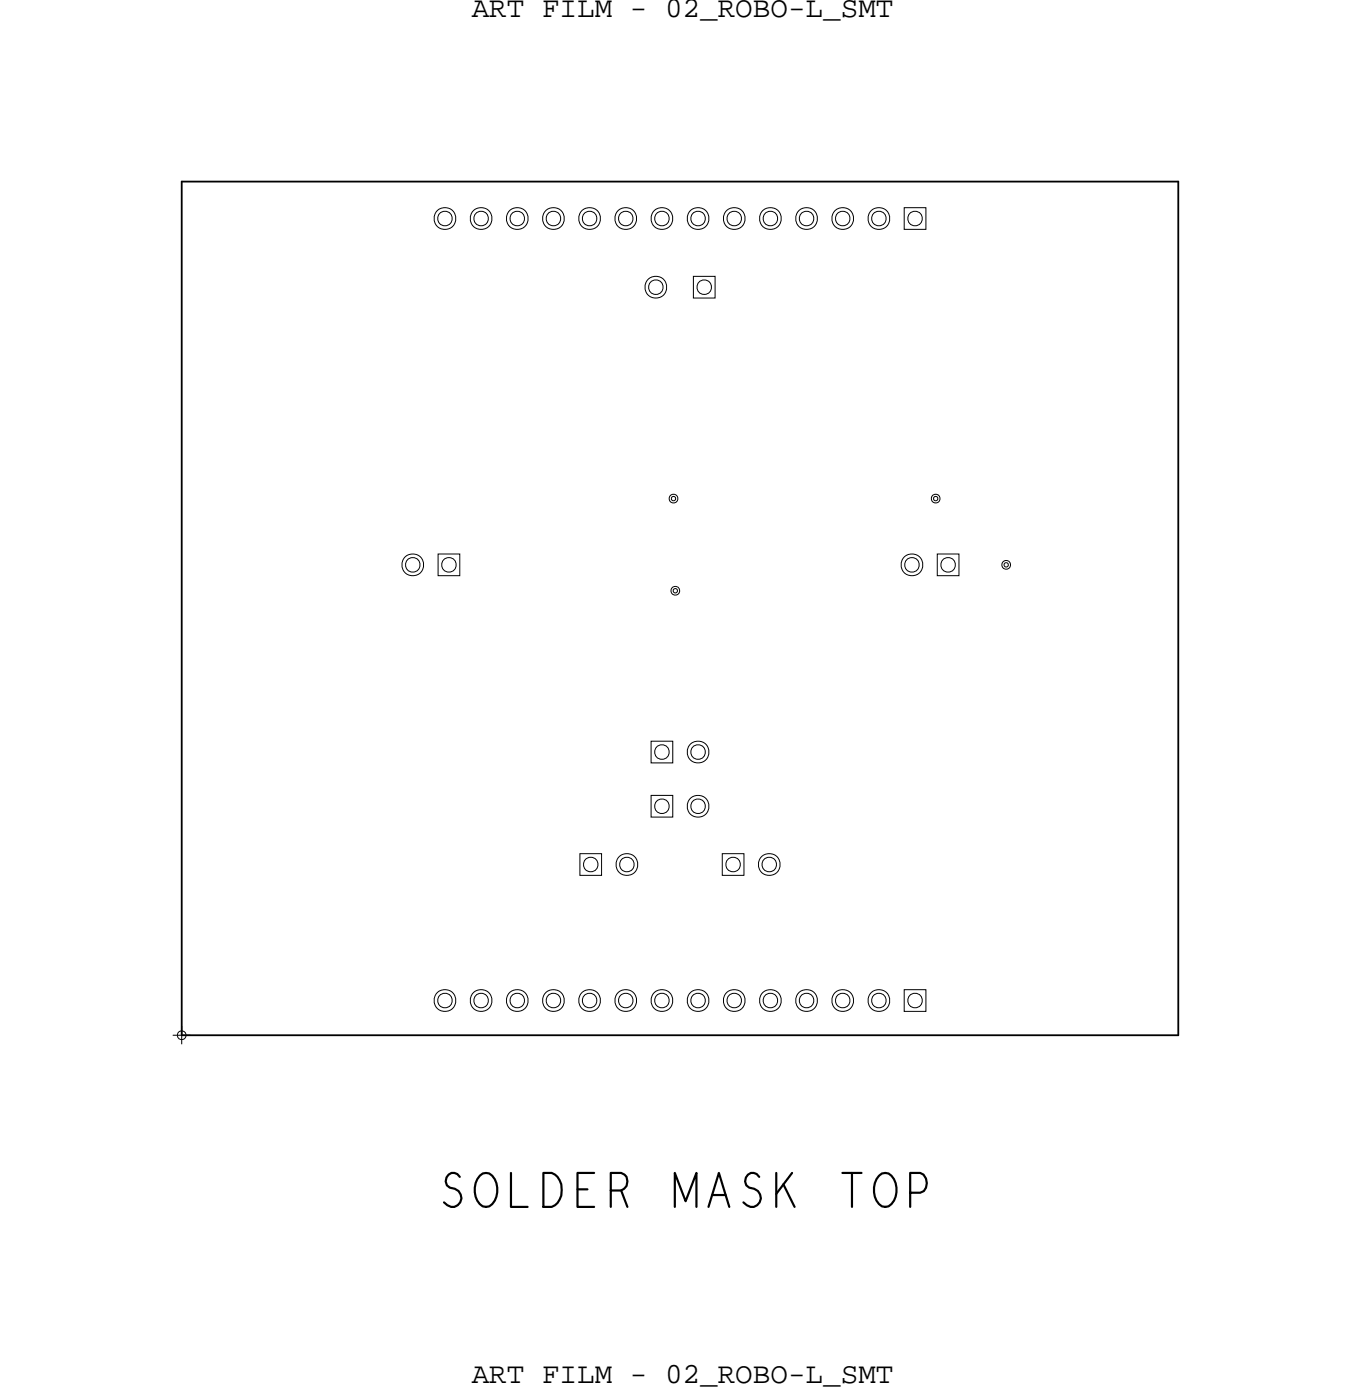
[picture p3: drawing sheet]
<svg xmlns="http://www.w3.org/2000/svg" width="96mm" height="98mm" viewBox="0 0 96 98" stroke-linecap="round" stroke-linejoin="round" font-family="sans-serif">
<!-- layer: Board Outline -->
<path d="M12.8 12.8v60zM12.8 12.8h70zM82.8 12.8v60zM12.8 72.8h70z" fill="none" stroke="#000" stroke-width=".13"/>
<!-- layer: Nets -->
<g fill="none" stroke="#000" stroke-width=".07">
<path d="M48.7 19.4h1.5v1.5h-1.5zM63.5 14.6h1.5v1.5h-1.5zM30.8 38.9h1.5v1.6h-1.5zM47.1 34.8l.2-.1 .2 .1 .1 .2-.1 .3h-.2h-.2l-.1-.3zM47.2 35l.1-.1 .1 .1v.1l-.1 .1-.1-.1zM65.5 34.8l.2-.1 .3 .1v.2v.3h-.3h-.2l-.1-.3zM65.6 35l.1-.1 .2 .1v.1l-.2 .1-.1-.1zM65.8 38.9h1.6v1.6h-1.6zM70.4 39.5l.3-.1 .2 .1 .1 .2-.1 .2-.2 .1-.3-.1v-.2zM70.5 39.6l.2-.1 .1 .1v.2l-.1 .1-.2-.1zM45.7 52.1h1.6v1.5h-1.6zM45.7 55.9h1.6v1.5h-1.6z"/>
<path d="M47.2 41.3l.2-.1 .3 .1v.2v.2l-.3 .1-.2-.1-.1-.2zM47.3 41.4h.1h.2v.2l-.2 .1-.1-.1zM40.7 60h1.6v1.5h-1.6zM50.7 60h1.6v1.5h-1.6zM63.5 69.6h1.5v1.5h-1.5z"/>
<circle cx="31.3" cy="15.4" r=".51"/>
<circle cx="31.3" cy="15.4" r=".77"/>
<circle cx="33.8" cy="15.4" r=".51"/>
<circle cx="33.8" cy="15.4" r=".77"/>
<circle cx="36.3" cy="15.4" r=".51"/>
<circle cx="36.3" cy="15.4" r=".77"/>
<circle cx="38.9" cy="15.4" r=".51"/>
<circle cx="38.9" cy="15.4" r=".77"/>
<circle cx="41.4" cy="15.4" r=".51"/>
<circle cx="41.4" cy="15.4" r=".77"/>
<circle cx="44" cy="15.4" r=".51"/>
<circle cx="44" cy="15.4" r=".77"/>
<circle cx="46.5" cy="15.4" r=".51"/>
<circle cx="46.5" cy="15.4" r=".77"/>
<circle cx="49" cy="15.4" r=".51"/>
<circle cx="49" cy="15.4" r=".77"/>
<circle cx="51.6" cy="15.4" r=".51"/>
<circle cx="51.6" cy="15.4" r=".77"/>
<circle cx="54.1" cy="15.4" r=".51"/>
<circle cx="54.1" cy="15.4" r=".77"/>
<circle cx="56.7" cy="15.4" r=".51"/>
<circle cx="56.7" cy="15.4" r=".77"/>
<circle cx="59.2" cy="15.4" r=".51"/>
<circle cx="59.2" cy="15.4" r=".77"/>
<circle cx="61.7" cy="15.4" r=".51"/>
<circle cx="61.7" cy="15.4" r=".77"/>
<circle cx="64.3" cy="15.4" r=".51"/>
<circle cx="29" cy="39.7" r=".51"/>
<circle cx="29" cy="39.7" r=".77"/>
<circle cx="31.5" cy="39.7" r=".51"/>
<circle cx="46.1" cy="20.2" r=".51"/>
<circle cx="46.1" cy="20.2" r=".77"/>
<circle cx="49.5" cy="20.2" r=".51"/>
<circle cx="64.1" cy="39.7" r=".51"/>
<circle cx="64.1" cy="39.7" r=".77"/>
<circle cx="66.6" cy="39.7" r=".51"/>
<circle cx="46.5" cy="56.7" r=".51"/>
<circle cx="46.5" cy="52.9" r=".51"/>
<circle cx="49" cy="52.9" r=".51"/>
<circle cx="49" cy="56.7" r=".51"/>
<circle cx="49" cy="52.9" r=".77"/>
<circle cx="49" cy="56.7" r=".77"/>
<circle cx="31.3" cy="70.3" r=".51"/>
<circle cx="31.3" cy="70.3" r=".77"/>
<circle cx="33.8" cy="70.3" r=".51"/>
<circle cx="33.8" cy="70.3" r=".77"/>
<circle cx="36.3" cy="70.3" r=".51"/>
<circle cx="36.3" cy="70.3" r=".77"/>
<circle cx="38.9" cy="70.3" r=".51"/>
<circle cx="38.9" cy="70.3" r=".77"/>
<circle cx="41.4" cy="70.3" r=".51"/>
<circle cx="41.4" cy="70.3" r=".77"/>
<circle cx="41.5" cy="60.8" r=".51"/>
<circle cx="44" cy="70.3" r=".51"/>
<circle cx="44" cy="70.3" r=".77"/>
<circle cx="44" cy="60.8" r=".51"/>
<circle cx="44" cy="60.8" r=".77"/>
<circle cx="46.5" cy="70.3" r=".51"/>
<circle cx="46.5" cy="70.3" r=".77"/>
<circle cx="49" cy="70.3" r=".51"/>
<circle cx="49" cy="70.3" r=".77"/>
<circle cx="51.5" cy="60.8" r=".51"/>
<circle cx="51.6" cy="70.3" r=".51"/>
<circle cx="51.6" cy="70.3" r=".77"/>
<circle cx="54" cy="60.8" r=".51"/>
<circle cx="54" cy="60.8" r=".77"/>
<circle cx="54.1" cy="70.3" r=".51"/>
<circle cx="54.1" cy="70.3" r=".77"/>
<circle cx="56.7" cy="70.3" r=".51"/>
<circle cx="56.7" cy="70.3" r=".77"/>
<circle cx="59.2" cy="70.3" r=".51"/>
<circle cx="59.2" cy="70.3" r=".77"/>
<circle cx="61.7" cy="70.3" r=".51"/>
<circle cx="61.7" cy="70.3" r=".77"/>
<circle cx="64.3" cy="70.3" r=".51"/>
</g>
<!-- layer: Text -->
<g fill="none" stroke="#000" stroke-width=".15">
<path d="M32.3 82.7a.54 .54 0 0 0-.9-.1 .54 .54 0 0 0 .2 .9 .68 .68 0 0 1 .8 .6 .68 .68 0 0 1-.7 .7l-.5-.3M33.7 82.6a.69 .69 0 0 1 .8-.1 .69 .69 0 0 1 .4 .7 1.44 1.44 0 0 1-.5 1.6 .88 .88 0 0 1-1.1-1 1.47 1.47 0 0 1 .4-1.2zM35.9 82.4v2.4h1.2M38.2 82.4h.6a1.37 1.37 0 0 1 0 2.4h-.6zM40.6 83.6h.7M41.7 82.4h-1.1v2.4h1.1M42.9 83.7h.7a.65 .65 0 0 0 .5-.6 .65 .65 0 0 0-.5-.7h-.7v2.4M43.6 83.7l.5 1.1M47.4 84.8v-2.4l.8 2 .7-2v2.4M49.8 84.8l.7-2.4 .7 2.4M50 84h1M53.3 82.7a.54 .54 0 0 0-.8-.1 .54 .54 0 0 0 .1 .9 .68 .68 0 0 1 .8 .6 .68 .68 0 0 1-.7 .7l-.5-.3"/>
<path d="M54.5 82.4v2.4M55 83.2l.8 1.6M55.6 82.4l-1.1 1.5M59.2 82.4h1.3M59.8 82.4v2.4M61.7 82.6a.69 .69 0 0 1 .8-.1 .69 .69 0 0 1 .4 .7 1.44 1.44 0 0 1-.5 1.6 .88 .88 0 0 1-1-1 1.47 1.47 0 0 1 .3-1.2zM63.9 83.8h.7a.75 .75 0 0 0 .5-.7 .75 .75 0 0 0-.5-.7h-.7v2.4"/>
</g>
<!-- layer: Drawing Origin -->
<path d="M12.1 72.8h1.3M12.5 72.6l.3-.1 .2 .1 .1 .2-.1 .2-.2 .1-.3-.1v-.2zM12.8 72.1v1.3" fill="none" stroke="#000" stroke-width=".07"/>
<g font-size="2.1">
<text x="33.1" y="1.2">ART FILM - 02_ROBO-L_SMT</text>
<text x="33.1" y="97.2">ART FILM - 02_ROBO-L_SMT</text>
</g>
</svg>
